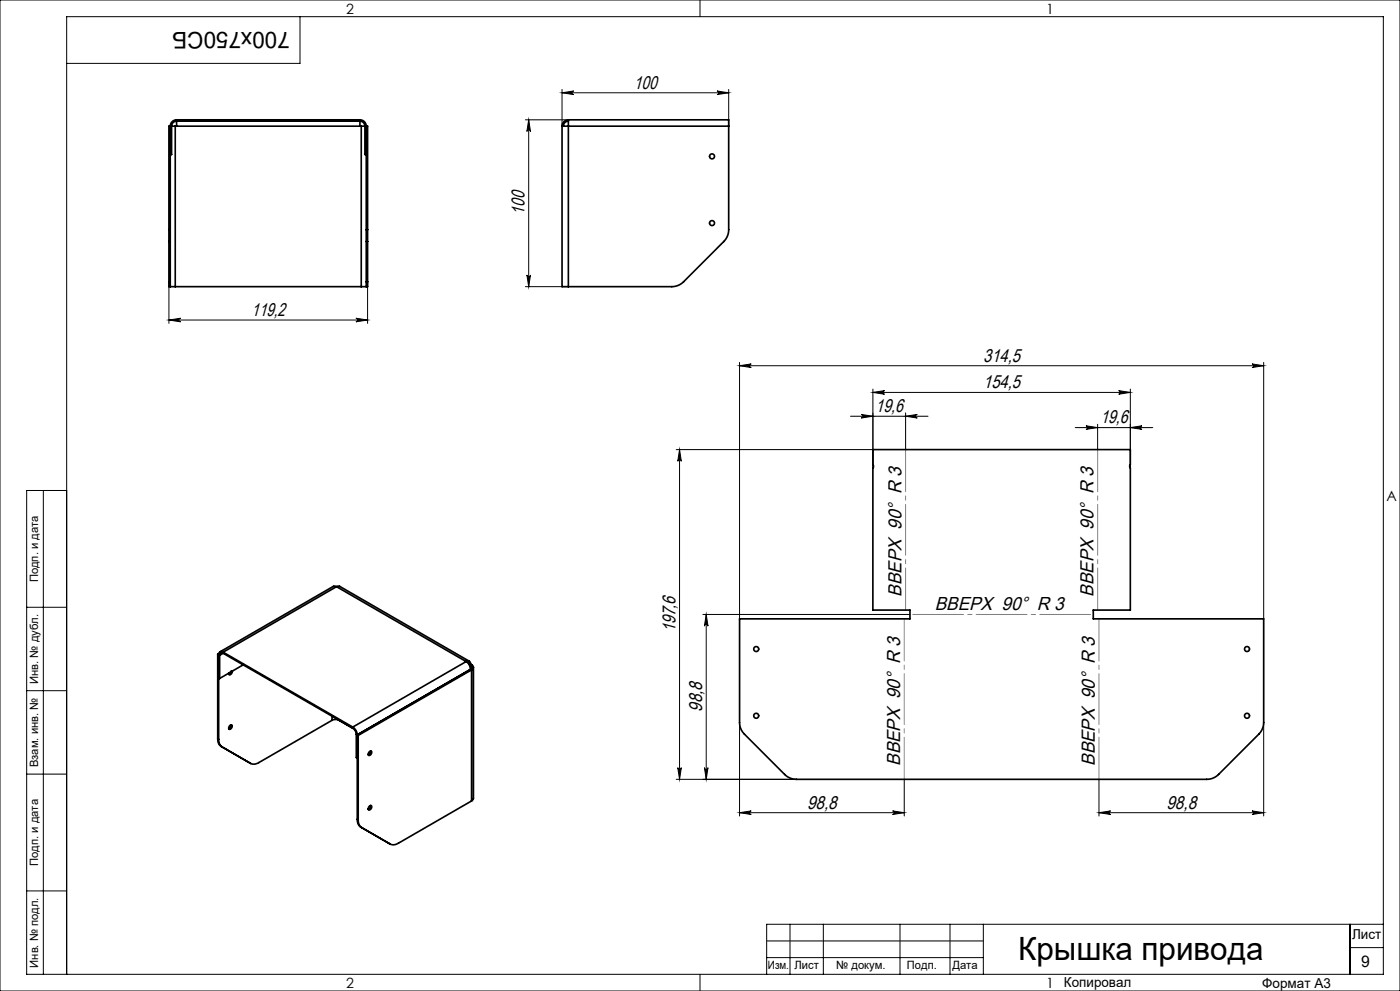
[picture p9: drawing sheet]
<svg xmlns="http://www.w3.org/2000/svg" width="420mm" height="297mm" viewBox="0 0 420 297" stroke-linecap="round" stroke-linejoin="round" font-family="sans-serif">
<g fill="none" stroke="#000" stroke-width=".3">
<path d="M0 0h420v297h-420zM90 5v14h-70M210 0v5M157.6 35.9h12.9M158.6 35.9v50M158.6 35.9l.5 3.5a.54 .54 0 0 0-.5-.5 .54 .54 0 0 0-.5 .5zM168.6 27.8l3.5-.5a.54 .54 0 0 0-.5 .5 .54 .54 0 0 0 .5 .5zM168.6 26.8v11M168.6 27.8h50M215.1 27.3l3.5 .5-3.5 .5a.54 .54 0 0 0 .5-.5 .54 .54 0 0 0-.5-.5zM218.6 26.8v11M50.7 84.5v12.4"/>
<path d="M50.7 95.9h59.6M50.7 95.9l3.5-.5a.54 .54 0 0 0-.5 .5 .54 .54 0 0 0 .5 .6zM106.8 95.4l3.5 .5-3.5 .6a.54 .54 0 0 0 .5-.6 .54 .54 0 0 0-.5-.5zM110.3 84.5v12.4M157.6 85.9h12.9M158.1 82.4a.54 .54 0 0 0 .5 .5 .54 .54 0 0 0 .5-.5l-.5 3.5zM221.9 109.6l3.5-.5a.54 .54 0 0 0-.5 .5 .54 .54 0 0 0 .5 .5zM221.9 108.6v76.9M221.9 109.6h157.2M261.9 116.6v23.6M261.9 117.6h77.2M261.9 117.6l3.5-.5a.54 .54 0 0 0-.5 .5 .54 .54 0 0 0 .5 .5z"/>
<path d="M335.6 117.1l3.5 .5-3.5 .5a.54 .54 0 0 0 .5-.5 .54 .54 0 0 0-.5-.5zM339.1 116.6v23.6M375.6 109.1l3.5 .5-3.5 .5a.54 .54 0 0 0 .5-.5 .54 .54 0 0 0-.5-.5zM379.1 108.6v76.9M202.9 134.7h59M203.9 134.7v98.9M203.9 134.7l.5 3.5a.54 .54 0 0 0-.5-.5 .54 .54 0 0 0-.6 .5zM255.1 124.7h23.3M258.4 124.2l3.5 .5-3.5 .6a.54 .54 0 0 0 .5-.6 .54 .54 0 0 0-.5-.5zM271.7 123.7v11M271.7 124.7l3.5-.5a.54 .54 0 0 0-.5 .5 .54 .54 0 0 0 .5 .6zM322.6 128.1h23.2"/>
<path d="M325.8 127.6l3.5 .5-3.5 .6a.54 .54 0 0 0 .5-.6 .54 .54 0 0 0-.5-.5zM329.3 127.1v7.6M339.1 128.1l3.5-.5a.54 .54 0 0 0-.5 .5 .54 .54 0 0 0 .5 .6zM13 147v145M20 147h-12v145h407v-287h-395v287M8 182h12M210.9 184.2h62.1M211.9 184.2v49.4M211.9 184.2l.5 3.5a.54 .54 0 0 0-.5-.6 .54 .54 0 0 0-.6 .6zM8 207h12M221.9 216.5v28.1M379.1 216.5v28.1"/>
<path d="M8 232h12M202.9 233.6h36M203.3 230.1a.54 .54 0 0 0 .6 .5 .54 .54 0 0 0 .5-.5l-.5 3.5zM211.3 230.1a.54 .54 0 0 0 .6 .5 .54 .54 0 0 0 .5-.5l-.5 3.5zM271.3 233.6v11M329.7 233.6v11M221.9 243.6l3.5-.6a.54 .54 0 0 0-.5 .6 .54 .54 0 0 0 .5 .5zM221.9 243.6h49.4M267.8 243l3.5 .6-3.5 .5a.54 .54 0 0 0 .5-.5 .54 .54 0 0 0-.5-.6zM329.7 243.6h49.4M329.7 243.6l3.5-.6a.54 .54 0 0 0-.5 .6 .54 .54 0 0 0 .5 .5zM375.6 243l3.5 .6-3.5 .5a.54 .54 0 0 0 .5-.5 .54 .54 0 0 0-.5-.6z"/>
<path d="M8 267h12M237 277v15M247 277v15M270 277v15M285 277v15M295 277v15M405 277v15M415 277h-185v15M210 292v5M230 287h65M230 282h65M405 284h10"/>
</g>
<path d="M271.7 134.7v48.1M271.3 185.5v48.1M329.3 182.8v-48.1M329.7 233.6v-48.1" fill="none" stroke="#808080" stroke-width=".3" stroke-dasharray="15.2 1.3 1.3 1.3" stroke-dashoffset="2.6"/>
<path d="M328 184.2h-55" fill="none" stroke="#808080" stroke-width=".3" stroke-dasharray="15.2 1.3 1.3 1.3" stroke-dashoffset="-.8"/>
<g fill="#000">
<path d="M215.1 27.3l3.5 .5-3.5 .5a.54 .54 0 0 0 .5-.5 .54 .54 0 0 0-.5-.5zM168.6 27.8l3.5-.5a.54 .54 0 0 0-.5 .5 .54 .54 0 0 0 .5 .5zM267.8 243l3.5 .6-3.5 .5a.54 .54 0 0 0 .5-.5 .54 .54 0 0 0-.5-.6zM221.9 243.6l3.5-.6a.54 .54 0 0 0-.5 .6 .54 .54 0 0 0 .5 .5zM375.6 109.1l3.5 .5-3.5 .5a.54 .54 0 0 0 .5-.5 .54 .54 0 0 0-.5-.5zM221.9 109.6l3.5-.5a.54 .54 0 0 0-.5 .5 .54 .54 0 0 0 .5 .5z"/>
<path d="M50.7 95.9l3.5-.5a.54 .54 0 0 0-.5 .5 .54 .54 0 0 0 .5 .6zM106.8 95.4l3.5 .5-3.5 .6a.54 .54 0 0 0 .5-.6 .54 .54 0 0 0-.5-.5z"/>
<path d="M158.1 82.4a.54 .54 0 0 0 .5 .5 .54 .54 0 0 0 .5-.5l-.5 3.5zM158.6 35.9l.5 3.5a.54 .54 0 0 0-.5-.5 .54 .54 0 0 0-.5 .5z"/>
<path d="M261.9 117.6l3.5-.5a.54 .54 0 0 0-.5 .5 .54 .54 0 0 0 .5 .5zM335.6 117.1l3.5 .5-3.5 .5a.54 .54 0 0 0 .5-.5 .54 .54 0 0 0-.5-.5z"/>
<path d="M271.7 124.7l3.5-.5a.54 .54 0 0 0-.5 .5 .54 .54 0 0 0 .5 .6zM258.4 124.2l3.5 .5-3.5 .6a.54 .54 0 0 0 .5-.6 .54 .54 0 0 0-.5-.5z"/>
<path d="M325.8 127.6l3.5 .5-3.5 .6a.54 .54 0 0 0 .5-.6 .54 .54 0 0 0-.5-.5zM339.1 128.1l3.5-.5a.54 .54 0 0 0-.5 .5 .54 .54 0 0 0 .5 .6z"/>
<path d="M211.9 184.2l.5 3.5a.54 .54 0 0 0-.5-.6 .54 .54 0 0 0-.6 .6zM211.3 230.1a.54 .54 0 0 0 .6 .5 .54 .54 0 0 0 .5-.5l-.5 3.5z"/>
<path d="M203.3 230.1a.54 .54 0 0 0 .6 .5 .54 .54 0 0 0 .5-.5l-.5 3.5zM203.9 134.7l.5 3.5a.54 .54 0 0 0-.5-.5 .54 .54 0 0 0-.6 .5z"/>
<path d="M329.7 243.6l3.5-.6a.54 .54 0 0 0-.5 .6 .54 .54 0 0 0 .5 .5zM375.6 243l3.5 .6-3.5 .5a.54 .54 0 0 0 .5-.5 .54 .54 0 0 0-.5-.6z"/>
</g>
<g fill="none" stroke="#000" stroke-width=".5">
<path d="M51.5 37.8h1.1M51.5 37.8h-.8v31M51.5 37.8v8.5h-.4M52.6 37.8h55.8M52.6 37.8v48.1M53 35.9a1.9 1.9 0 0 0-1.9 1.9v31M53 36.3a1.5 1.5 0 0 0-1.5 1.5M53 36.3v1.5M53 35.9h55M53 36.3h55M53 35.9v.4M108 36.3a1.5 1.5 0 0 1 1.5 1.5"/>
<path d="M108 35.9a1.9 1.9 0 0 1 1.9 1.9v31M108 36.3v1.5M108 35.9v.4M108.4 37.8h1.1M108.4 37.8v48.1M109.5 37.8h.8v31M109.5 37.8v8.5h.4M168.6 37.8v48.1h1.9M168.6 37.8h1.9M170.5 35.9h48.1v1.9M170.5 35.9v1.9M170.5 36.3a1.5 1.5 0 0 0-1.5 1.5"/>
<path d="M170.5 35.9a1.9 1.9 0 0 0-1.9 1.9M170.5 37.8h48.1M170.5 37.8v48.1M218.6 37.8v31a5 5 0 0 1-1.5 3.6l-12 12a5 5 0 0 1-3.6 1.5h-31M50.7 68.8v3.6M50.7 68.8h.4M50.7 72.4v12M50.7 72.4h.4M51.1 68.8v3.6M51.1 72.4v12M109.9 68.8v3.6M109.9 68.8h.4"/>
<path d="M109.9 72.4h.4M109.9 72.4v12M110.3 68.8v3.6M110.3 72.4v12M50.7 84.4v1.5h.4M50.7 84.4h.4M51.1 84.4v1.5M51.1 85.9h1.5M52.6 85.9h55.8M108.4 85.9h1.5M109.9 84.4v1.5M109.9 84.4h.4"/>
<path d="M110.3 84.4v1.5h-.4M261.9 134.7h77.2v4.5l-.2 .5 .2 .6v42.5h-11.1v2.7h51.1v31a5 5 0 0 1-1.5 3.5l-12 12.1a5 5 0 0 1-3.6 1.5h-123.1a5 5 0 0 1-3.5-1.5l-12.1-12.1a5 5 0 0 1-1.4-3.5v-31h51.1v-2.7h-11.1v-42.5l.2-.6-.2-.5zM101 175.8l.9-.1 38.9 22.5M101 175.8l-1-.1-34 19.7M101 175.8l-34.1 19.7M101 175.8l38.8 22.5M65.3 196.1l.6 .3M65.3 196.1v25.3M65.6 196.2v25.4M65.6 196.2h.1M65.6 195.9l-.3 .2M65.9 196.4v6.9"/>
<path d="M66.9 195.5a.82 .82 0 0 0-.9-.1 .82 .82 0 0 0-.4 .8M66.9 195.8a.65 .65 0 0 0-.7-.1 .65 .65 0 0 0-.3 .7M66.9 195.5l38.9 22.4M66.9 195.8l39 22.5M66.9 195.5v.3M66.9 195.8l-1 .6M73 199.3l-7.1 4M139.8 198.3a2.97 2.97 0 0 1 1.4 2.3M139.8 198.3a.82 .82 0 0 1 1-.1 .82 .82 0 0 1 .4 .8M139.8 198.3l-34 19.6M140.1 198.5l.6 .1 .2 .6 .3-.2M140.7 199.1l.5 .3"/>
<path d="M141.2 199l.3 .2M141.2 199.4a.65 .65 0 0 1 .4 .6 .65 .65 0 0 1-.4 .6M141.2 199.4v1.2M141.5 199.2a.82 .82 0 0 1 .5 .8 .82 .82 0 0 1-.5 .8M141.5 199.2l-.3 .2M142 200v39.3l-.5 .7M65.6 203.2l.3 .1M69 217.4l.4-.2a.75 .75 0 0 1 .1 .9 .75 .75 0 0 1-.8 .4l-.1-.4zM69.3 217.2a1.03 1.03 0 0 1-.7 1.2M69.4 201.2l-.3 .6-.5 .3M69.6 201.1a.86 .86 0 0 1-.9 1.1l-.1-.4M99.6 215.9l-21.9 12.6a2.5 2.5 0 0 1-2.5 .3l-8.8-5.1a2.5 2.5 0 0 1-1.1-2.3"/>
<path d="M99.6 215.9a2.34 2.34 0 0 1 2.1 0M99.6 214.6v1.3M101.7 215.9h.1M105.8 217.9a2.97 2.97 0 0 1 1.4 2.3M105.8 217.9v.3a2.34 2.34 0 0 1 1.1 1.9M141.2 200.6l-34 19.6M141.2 200.6h.1M141.2 200.6l.3 .2M141.5 200.8l-34 19.6M141.5 200.8v39.2M65.3 221.4l.3 .2M65.6 221.6a2.5 2.5 0 0 0 1 2.3"/>
<path d="M106.9 220.1l.6 .3M106.9 220.1v6.9l.3 .2M107.2 220.2v25.4M107.2 227.2h.1M107.5 220.4v25.3M110.8 225.3l.3-.2a.72 .72 0 0 1 .4 .8 .72 .72 0 0 1-.7 .5l-.3-.3zM111.2 225.1l-.2 .8-.5 .4M107.2 245.6l.3 .1M107.5 245.7a2.5 2.5 0 0 0 1 2.3M110.8 241.7l.3-.3a.72 .72 0 0 1 .4 .8 .72 .72 0 0 1-.7 .6l-.3-.4zM111.2 241.4l-.2 .8-.5 .4M141.5 240l-22 12.7a2.5 2.5 0 0 1-2.5 .3l-8.8-5.1a2.5 2.5 0 0 1-1-2.3"/>
<circle cx="213.6" cy="46.9" r=".75"/>
<circle cx="213.6" cy="66.9" r=".75"/>
<circle cx="226.9" cy="194.5" r=".75"/>
<circle cx="374.1" cy="194.5" r=".75"/>
<circle cx="226.9" cy="214.5" r=".75"/>
<circle cx="374.1" cy="214.5" r=".75"/>
</g>
<text font-size="9.6" x="305.4" y="287.8">Крышка привода</text>
<text font-size="6.9" x="86.9" y="9.4" transform="rotate(-180 86.9 9.4)">700x750СБ</text>
<g font-size="5.6">
<text x="190.2" y="26.6">100</text>
<text x="157.4" y="64.4" transform="rotate(-90 157.4 64.4)">100</text>
<text x="75.5" y="94.7">119,2</text>
<text x="295" y="108.4">314,5</text>
<text x="295" y="116.4">154,5</text>
<text x="262.7" y="123.5">19,6</text>
<text x="330.1" y="126.9">19,6</text>
<text x="270.4" y="178.8" transform="rotate(-90 270.4 178.8)">ВВЕРХ 90° R 3</text>
<text x="328" y="178.8" transform="rotate(-90 328 178.8)">ВВЕРХ 90° R 3</text>
<text x="280.5" y="182.9">ВВЕРХ 90° R 3</text>
<text x="202.6" y="189.5" transform="rotate(-90 202.6 189.5)">197,6</text>
<text x="210.6" y="213.3" transform="rotate(-90 210.6 213.3)">98,8</text>
<text x="270" y="229.5" transform="rotate(-90 270 229.5)">ВВЕРХ 90° R 3</text>
<text x="328.4" y="229.5" transform="rotate(-90 328.4 229.5)">ВВЕРХ 90° R 3</text>
<text x="242.1" y="242.3">98,8</text>
<text x="350" y="242.3">98,8</text>
</g>
<text font-size="4.8" x="408.3" y="289.7">9</text>
<g font-size="4.2">
<text x="103.8" y="4.2">2</text>
<text x="313.8" y="4.2">1</text>
<text x="415.9" y="150.2">A</text>
<text x="103.8" y="296.2">2</text>
<text x="313.8" y="296.2">1</text>
</g>
<g font-size="4.1">
<text x="405.6" y="281.5">Лист</text>
<text x="319.2" y="295.9">Копировал</text>
<text x="378.7" y="296">Формат А3</text>
</g>
<g font-size="3.4">
<text x="11.4" y="174.5" transform="rotate(-90 11.4 174.5)">Подп. и дата</text>
<text x="11.4" y="205" transform="rotate(-90 11.4 205)">Инв. № дубл.</text>
<text x="11.4" y="229.9" transform="rotate(-90 11.4 229.9)">Взам. инв. №</text>
<text x="11.4" y="259.5" transform="rotate(-90 11.4 259.5)">Подп. и дата</text>
<text x="11.4" y="290" transform="rotate(-90 11.4 290)">Инв. № подл.</text>
<text x="230.4" y="290.4">Изм.</text>
<text x="238.3" y="290.4">Лист</text>
<text x="250.9" y="290.4">№ докум.</text>
<text x="272.1" y="290.4">Подп.</text>
<text x="285.7" y="290.5">Дата</text>
</g>
</svg>
